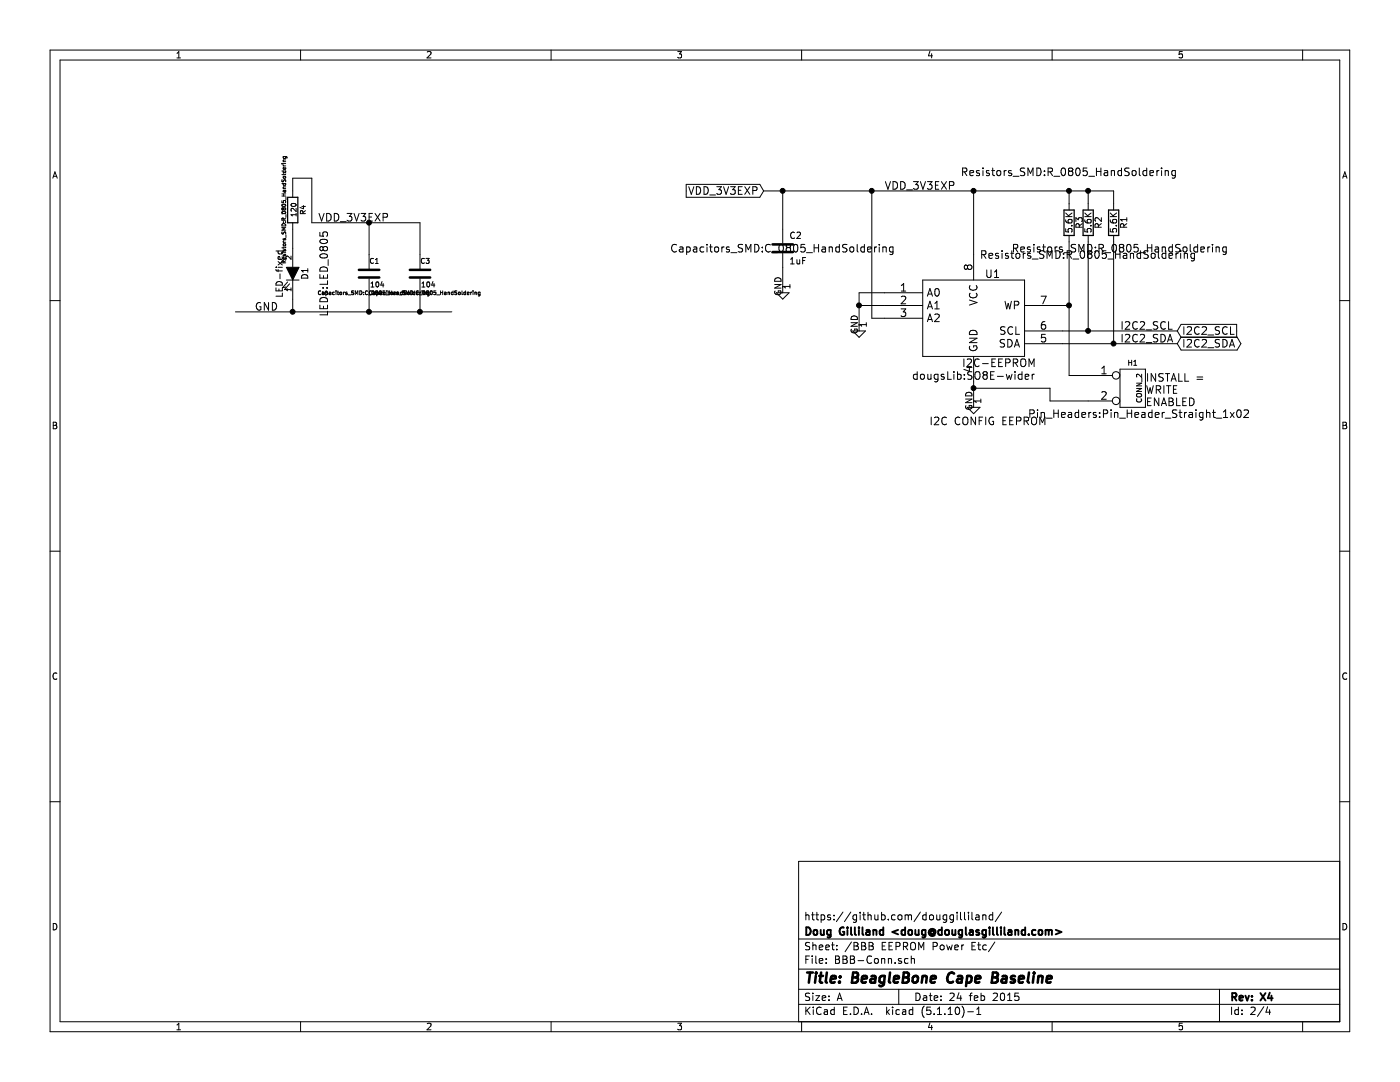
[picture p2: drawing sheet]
EESchema Schematic File Version 4
EELAYER 30 0
EELAYER END
$Descr A 11000 8500
encoding utf-8
Sheet 2 4
Title "BeagleBone Cape Baseline"
Date "24 feb 2015"
Rev "X4"
Comp "Doug Gilliland <doug@douglasgilliland.com>"
Comment1 "https://github.com/douggilliland/"
Comment2 ""
Comment3 ""
Comment4 ""
$EndDescr
$Comp
L power:GND #U01
U 1 1
P 7650 3150
F 0 "#U01" H 7650 3150 60  0001 C CNN
F 1 "~" H 7650 3150 60  0001 C CNN
F 2 "" H 7650 3150 60  0001 C CNN
F 3 "" H 7650 3150 60  0001 C CNN
	1    7650 3150
	1    0    0    -1  
$EndComp
$Comp
L power:GND #U02
U 1 1
P 6150 2250
F 0 "#U02" H 6150 2250 60  0001 C CNN
F 1 "~" H 6150 2250 60  0001 C CNN
F 2 "" H 6150 2250 60  0001 C CNN
F 3 "" H 6150 2250 60  0001 C CNN
	1    6150 2250
	1    0    0    -1  
$EndComp
$Comp
L Device:C C2
U 1 1
P 6150 1950
F 0 "C2" H 6200 2050 50  0000 L CNN
F 1 "1uF" H 6200 1850 50  0000 L CNN
F 2 "Capacitors_SMD:C_0805_HandSoldering" H 6150 1950 60  0000 C CNN
F 3 "" H 6150 1950 60  0001 C CNN
	1    6150 1950
	1    0    0    -1  
$EndComp
$Comp
L power:GND #U03
U 1 1
P 6750 2550
F 0 "#U03" H 6750 2550 60  0001 C CNN
F 1 "~" H 6750 2550 60  0001 C CNN
F 2 "" H 6750 2550 60  0001 C CNN
F 3 "" H 6750 2550 60  0001 C CNN
	1    6750 2550
	1    0    0    -1  
$EndComp
$Comp
L Device:R R1
U 1 1
P 8750 1750
F 0 "R1" V 8830 1750 50  0000 C CNN
F 1 "5.6K" V 8750 1750 50  0000 C CNN
F 2 "Resistors_SMD:R_0805_HandSoldering" H 8800 1550 60  0000 C CNN
F 3 "" H 8750 1750 60  0001 C CNN
	1    8750 1750
	1    0    0    -1  
$EndComp
$Comp
L Device:R R2
U 1 1
P 8550 1750
F 0 "R2" V 8630 1750 50  0000 C CNN
F 1 "5.6K" V 8550 1750 50  0000 C CNN
F 2 "Resistors_SMD:R_0805_HandSoldering" H 8550 1500 60  0000 C CNN
F 3 "" H 8550 1750 60  0001 C CNN
	1    8550 1750
	1    0    0    -1  
$EndComp
Text Label 6950 1500 0    60   ~ 0
VDD_3V3EXP
Text Label 8800 2700 0    60   ~ 0
I2C2_SDA
Text Label 8800 2600 0    60   ~ 0
I2C2_SCL
Text Notes 7300 3350 0    60   ~ 0
I2C CONFIG EEPROM
$Comp
L Device:C C1
U 1 1
P 2900 2150
F 0 "C1" H 2900 2250 40  0000 L CNN
F 1 "104" H 2906 2065 40  0000 L CNN
F 2 "Capacitors_SMD:C_0805_HandSoldering" H 2938 2000 30  0000 C CNN
F 3 "~" H 2900 2150 60  0000 C CNN
	1    2900 2150
	1    0    0    -1  
$EndComp
Text Label 2000 2450 0    60   ~ 0
GND
Text Label 2500 1750 0    60   ~ 0
VDD_3V3EXP
$Comp
L Device:R R4
U 1 1
P 2300 1650
F 0 "R4" V 2380 1650 40  0000 C CNN
F 1 "120" V 2307 1651 40  0000 C CNN
F 2 "Resistors_SMD:R_0805_HandSoldering" V 2230 1650 30  0000 C CNN
F 3 "~" H 2300 1650 30  0000 C CNN
	1    2300 1650
	1    0    0    -1  
$EndComp
$Comp
L Device:R R3
U 1 1
P 8400 1750
F 0 "R3" V 8480 1750 50  0000 C CNN
F 1 "5.6K" V 8400 1750 50  0000 C CNN
F 2 "Resistors_SMD:R_0805_HandSoldering" H 8400 2150 60  0000 C CNN
F 3 "" H 8400 1750 60  0001 C CNN
	1    8400 1750
	1    0    0    -1  
$EndComp
$Comp
L BBB-COMMS-2-rescue:CONN_2 H1
U 1 1
P 8900 3050
F 0 "H1" H 8900 3250 40  0000 C CNN
F 1 "CONN_2" V 8950 3050 40  0000 C CNN
F 2 "Pin_Headers:Pin_Header_Straight_1x02" H 8950 2850 60  0000 C CNN
F 3 "" H 8900 3050 60  0000 C CNN
	1    8900 3050
	1    0    0    -1  
$EndComp
Wire Wire Line
	6000 1500 6150 1500
Wire Wire Line
	7650 3000 7650 3050
Wire Wire Line
	8350 2700 8750 2700
Wire Wire Line
	6150 2100 6150 2250
Connection ~ 8550 2600
Wire Wire Line
	8550 1900 8550 2600
Wire Wire Line
	8750 1900 8750 2700
Connection ~ 8750 2700
Wire Wire Line
	8750 1500 8750 1600
Wire Wire Line
	6150 1500 6150 1800
Wire Wire Line
	8350 2600 8550 2600
Wire Wire Line
	8550 1600 8550 1500
Connection ~ 8550 1500
Wire Wire Line
	7650 2000 7650 1500
Connection ~ 7650 1500
Wire Wire Line
	2900 2450 2900 2300
Connection ~ 2900 2450
Wire Wire Line
	2900 1750 2900 2000
Wire Wire Line
	2450 1750 2900 1750
Wire Wire Line
	2300 1500 2300 1400
Wire Wire Line
	2300 1800 2300 1950
Wire Wire Line
	2300 2450 2300 2350
Connection ~ 2300 2450
Wire Wire Line
	2450 1750 2450 1400
Wire Wire Line
	2450 1400 2300 1400
Wire Wire Line
	8400 1600 8400 1500
Connection ~ 8400 1500
Wire Wire Line
	8350 2400 8400 2400
Wire Wire Line
	8400 1900 8400 2400
Wire Wire Line
	8400 2950 8550 2950
Connection ~ 8400 2400
Wire Wire Line
	7650 3050 8250 3050
Wire Wire Line
	8250 3050 8250 3150
Wire Wire Line
	8250 3150 8550 3150
Connection ~ 7650 3050
Text GLabel 6000 1500 0    60   Input ~ 0
VDD_3V3EXP
Connection ~ 6150 1500
$Comp
L BBB-COMMS-2-rescue:I2C-EEPROM U1
U 1 1
P 7650 2500
F 0 "U1" H 7800 2850 60  0000 C CNN
F 1 "I2C-EEPROM" H 7850 2150 60  0000 C CNN
F 2 "dougsLib:SO8E-wider" H 7650 2050 60  0000 C CNN
F 3 "" H 7650 2500 60  0000 C CNN
	1    7650 2500
	1    0    0    -1  
$EndComp
Text GLabel 9250 2700 2    60   BiDi ~ 0
I2C2_SDA
Text GLabel 9250 2600 2    60   Input ~ 0
I2C2_SCL
Wire Wire Line
	1850 2450 2300 2450
Wire Wire Line
	6950 2300 6750 2300
Wire Wire Line
	6750 2300 6750 2400
Wire Wire Line
	6950 2400 6750 2400
Connection ~ 6750 2400
Wire Wire Line
	6950 2500 6850 2500
Wire Wire Line
	6850 2500 6850 1500
Connection ~ 6850 1500
Text Notes 9000 3200 0    60   ~ 0
INSTALL = \nWRITE \nENABLED
$Comp
L BBB-COMMS-2-rescue:LED-fixed D1
U 1 1
P 2300 2150
F 0 "D1" H 2300 2250 50  0000 C CNN
F 1 "LED-fixed" H 2300 2050 50  0000 C CNN
F 2 "LEDs:LED_0805" H 2300 2400 60  0000 C CNN
F 3 "" H 2300 2150 60  0000 C CNN
	1    2300 2150
	0    1    1    0   
$EndComp
$Comp
L Device:C C3
U 1 1
P 3300 2150
F 0 "C3" H 3300 2250 40  0000 L CNN
F 1 "104" H 3306 2065 40  0000 L CNN
F 2 "Capacitors_SMD:C_0805_HandSoldering" H 3338 2000 30  0000 C CNN
F 3 "~" H 3300 2150 60  0000 C CNN
	1    3300 2150
	1    0    0    -1  
$EndComp
Wire Wire Line
	3300 1750 3300 2000
Connection ~ 2900 1750
Wire Wire Line
	3300 2300 3300 2450
Connection ~ 3300 2450
Wire Wire Line
	8550 2600 9250 2600
Wire Wire Line
	8750 2700 9250 2700
Wire Wire Line
	8550 1500 8750 1500
Wire Wire Line
	7650 1500 8400 1500
Wire Wire Line
	2900 2450 3300 2450
Wire Wire Line
	2300 2450 2900 2450
Wire Wire Line
	8400 1500 8550 1500
Wire Wire Line
	8400 2400 8400 2950
Wire Wire Line
	7650 3050 7650 3150
Wire Wire Line
	6150 1500 6850 1500
Wire Wire Line
	6750 2400 6750 2550
Wire Wire Line
	6850 1500 7650 1500
Wire Wire Line
	2900 1750 3300 1750
Wire Wire Line
	3300 2450 3550 2450
$EndSCHEMATC
